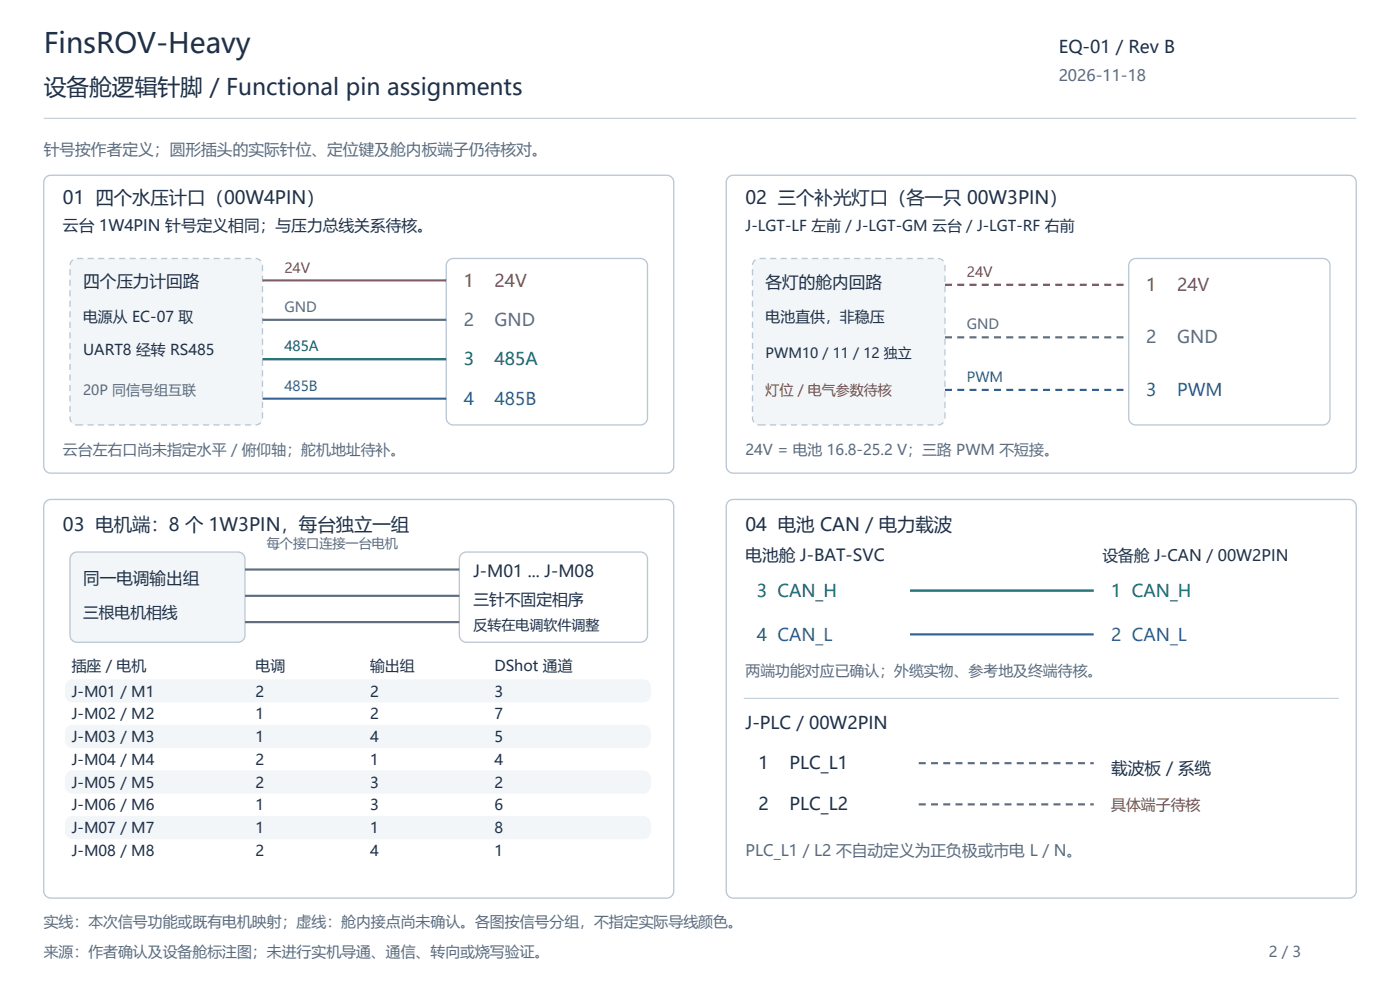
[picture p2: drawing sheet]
<svg xmlns="http://www.w3.org/2000/svg" width="420mm" height="297mm" viewBox="0 0 420 297" stroke-linecap="round" stroke-linejoin="round" font-family="sans-serif">
<path d="M.6 .6l1.5-.6h415.8a2.1 2.1 0 0 1 2.1 2.1v292.8a2.1 2.1 0 0 1-2.1 2.1h-415.8a2.1 2.1 0 0 1-2.1-2.1v-292.8z" fill-rule="evenodd" fill="#fff" stroke="#fff" stroke-width=".39"/>
<path d="M13.1 35.5h393.8" fill="none" stroke="#b9c7d4" stroke-width=".3"/>
<path d="M13.7 53.1l1.5-.6h184.8a2.1 2.1 0 0 1 2.1 2.1v85.1a2.1 2.1 0 0 1-2.1 2.1h-184.8a2.1 2.1 0 0 1-2.1-2.1v-85.1z" fill-rule="evenodd" fill="#fff" stroke="#b9c7d4" stroke-width=".39"/>
<path d="M21.6 78.1l1.5-.6h53.5a2.1 2.1 0 0 1 2.1 2.1v45.7a2.1 2.1 0 0 1-2.1 2.1h-53.5a2.1 2.1 0 0 1-2.1-2.1v-45.7z" fill-rule="evenodd" fill="#f3f6f9" stroke="#b9c7d4" stroke-width=".39" stroke-dasharray="1.8 1.3" stroke-linecap="butt"/>
<path d="M134.5 78.1l1.5-.6h56.1a2.1 2.1 0 0 1 2.1 2.1v45.7a2.1 2.1 0 0 1-2.1 2.1h-56.1a2.1 2.1 0 0 1-2.1-2.1v-45.7z" fill-rule="evenodd" fill="#fff" stroke="#b9c7d4" stroke-width=".39"/>
<path d="M78.7 84h55.2" fill="none" stroke="#ae3941" stroke-width=".66" stroke-linecap="butt"/>
<path d="M78.7 95.8h55.2" fill="none" stroke="#5f6e7c" stroke-width=".66" stroke-linecap="butt"/>
<path d="M78.7 107.7h55.2" fill="none" stroke="#187450" stroke-width=".66" stroke-linecap="butt"/>
<path d="M78.7 119.5h55.2" fill="none" stroke="#2467ad" stroke-width=".66" stroke-linecap="butt"/>
<path d="M218.5 53.1l1.5-.6h184.8a2.1 2.1 0 0 1 2.1 2.1v85.1a2.1 2.1 0 0 1-2.1 2.1h-184.8a2.1 2.1 0 0 1-2.1-2.1v-85.1z" fill-rule="evenodd" fill="#fff" stroke="#b9c7d4" stroke-width=".39"/>
<path d="M226.4 78.1l1.4-.6h53.6a2.1 2.1 0 0 1 2.1 2.1v45.7a2.1 2.1 0 0 1-2.1 2.1h-53.6a2.1 2.1 0 0 1-2.1-2.1v-45.7z" fill-rule="evenodd" fill="#f3f6f9" stroke="#b9c7d4" stroke-width=".39" stroke-dasharray="1.8 1.3" stroke-linecap="butt"/>
<path d="M339.2 78.1l1.5-.6h56.2a2.1 2.1 0 0 1 2.1 2.1v45.7a2.1 2.1 0 0 1-2.1 2.1h-56.2a2.1 2.1 0 0 1-2.1-2.1v-45.7z" fill-rule="evenodd" fill="#fff" stroke="#b9c7d4" stroke-width=".39"/>
<path d="M283.5 85.3h55.1" fill="none" stroke="#ae3941" stroke-width=".66" stroke-dasharray="2.1 1.6" stroke-linecap="butt"/>
<path d="M283.5 101.1h55.1" fill="none" stroke="#5f6e7c" stroke-width=".66" stroke-dasharray="2.1 1.6" stroke-linecap="butt"/>
<path d="M283.5 116.9h55.1" fill="none" stroke="#2467ad" stroke-width=".66" stroke-dasharray="2.1 1.6" stroke-linecap="butt"/>
<path d="M13.7 150.3l1.5-.6h184.8a2.1 2.1 0 0 1 2.1 2.1v115.3a2.1 2.1 0 0 1-2.1 2.1h-184.8a2.1 2.1 0 0 1-2.1-2.1v-115.3z" fill-rule="evenodd" fill="#fff" stroke="#b9c7d4" stroke-width=".39"/>
<path d="M21.6 166.1l1.5-.7h48.3a2.1 2.1 0 0 1 2.1 2.1v22.9a2.1 2.1 0 0 1-2.1 2.1h-48.3a2.1 2.1 0 0 1-2.1-2.1v-22.9z" fill-rule="evenodd" fill="#f3f6f9" stroke="#b9c7d4" stroke-width=".39"/>
<path d="M138.4 166.1l1.5-.7h52.2a2.1 2.1 0 0 1 2.1 2.1v22.9a2.1 2.1 0 0 1-2.1 2.1h-52.2a2.1 2.1 0 0 1-2.1-2.1v-22.9z" fill-rule="evenodd" fill="#fff" stroke="#b9c7d4" stroke-width=".39"/>
<path d="M73.5 170.7h64.3M73.5 178.6h64.3M73.5 186.4h64.3" fill="none" stroke="#5f6e7c" stroke-width=".66" stroke-linecap="butt"/>
<g fill="#f2f6f9" stroke="#f2f6f9" stroke-width=".39">
<path d="M20.3 204.4l1.5-.6h171.1a2.1 2.1 0 0 1 2.1 2.1 4.1 4.1 0 0 1-.6 3.8l-1.5 .6h-171.1a2.1 2.1 0 0 1-2.1-2.1 4.1 4.1 0 0 1 .6-3.8z" fill-rule="evenodd"/>
<path d="M20.3 218l1.5-.6h171.1a2.1 2.1 0 0 1 2.1 2.1 4.1 4.1 0 0 1-.6 3.9l-1.5 .6h-171.1a2.1 2.1 0 0 1-2.1-2.1 4.1 4.1 0 0 1 .6-3.9z" fill-rule="evenodd"/>
<path d="M20.3 231.7l1.5-.6h171.1a2.1 2.1 0 0 1 2.1 2.1 4.1 4.1 0 0 1-.6 3.8l-1.5 .7h-171.1a2.1 2.1 0 0 1-2.1-2.1 4.1 4.1 0 0 1 .6-3.9z" fill-rule="evenodd"/>
<path d="M20.3 245.4l1.5-.7h171.1a2.1 2.1 0 0 1 2.1 2.1 4.1 4.1 0 0 1-.6 3.9l-1.5 .6h-171.1a2.1 2.1 0 0 1-2.1-2.1 4.1 4.1 0 0 1 .6-3.8z" fill-rule="evenodd"/>
</g>
<path d="M218.5 150.3l1.5-.6h184.8a2.1 2.1 0 0 1 2.1 2.1v115.3a2.1 2.1 0 0 1-2.1 2.1h-184.8a2.1 2.1 0 0 1-2.1-2.1v-115.3z" fill-rule="evenodd" fill="#fff" stroke="#b9c7d4" stroke-width=".39"/>
<path d="M273 177h55.1" fill="none" stroke="#187450" stroke-width=".66" stroke-linecap="butt"/>
<path d="M273 190.1h55.1" fill="none" stroke="#2467ad" stroke-width=".66" stroke-linecap="butt"/>
<path d="M223.1 209.3h178.5" fill="none" stroke="#b9c7d4" stroke-width=".3"/>
<path d="M275.6 228.7h52.5M275.6 241.1h52.5" fill="none" stroke="#5f6e7c" stroke-width=".66" stroke-dasharray="2.1 1.6" stroke-linecap="butt"/>
<text font-size="8.4" fill="#203047" x="13.1" y="15.8">FinsROV-Heavy</text>
<text font-size="6.8" fill="#203047" x="13.1" y="28.4">设备舱逻辑针脚 / Functional pin assignments</text>
<g font-size="5.5" fill="#203047">
<text x="18.9" y="61.2">01 四个水压计口（00W4PIN）</text>
<text x="223.6" y="61.2">02 三个补光灯口（各一只 00W3PIN）</text>
<text x="18.9" y="159.1">03 电机端：8 个 1W3PIN，每台独立一组</text>
<text x="223.6" y="159.1">04 电池 CAN / 电力载波</text>
</g>
<g font-size="5.3" fill="#203047">
<text x="317.6" y="15.8">EQ-01 / Rev B</text>
<text x="223.6" y="218.5">J-PLC / 00W2PIN</text>
<text x="227.6" y="230.6">1</text>
<text x="236.9" y="230.6">PLC_L1</text>
<text x="227.6" y="242.9">2</text>
<text x="236.9" y="242.9">PLC_L2</text>
</g>
<g font-size="5.3" fill="#ae3941">
<text x="139.1" y="85.9">1</text>
<text x="148.4" y="85.9">24V</text>
<text x="343.9" y="87.2">1</text>
<text x="353.1" y="87.2">24V</text>
</g>
<g font-size="5.3" fill="#5f6e7c">
<text x="139.1" y="97.7">2</text>
<text x="148.4" y="97.7">GND</text>
<text x="343.9" y="102.9">2</text>
<text x="353.1" y="102.9">GND</text>
</g>
<g font-size="5.3" fill="#187450">
<text x="139.1" y="109.5">3</text>
<text x="148.4" y="109.5">485A</text>
<text x="227.1" y="178.8">3 CAN_H</text>
<text x="333.4" y="178.8">1 CAN_H</text>
</g>
<g font-size="5.3" fill="#2467ad">
<text x="343.9" y="118.7">3</text>
<text x="353.1" y="118.7">PWM</text>
<text x="139.1" y="121.3">4</text>
<text x="148.4" y="121.3">485B</text>
<text x="227.1" y="192">4 CAN_L</text>
<text x="333.4" y="192">2 CAN_L</text>
</g>
<g font-size="5" fill="#203047">
<text x="24.9" y="86.1">四个压力计回路</text>
<text x="229.7" y="86.4">各灯的舱内回路</text>
<text x="142" y="173.1">J-M01 ... J-M08</text>
<text x="223.6" y="168.1">电池舱 J-BAT-SVC</text>
<text x="24.9" y="174.9">同一电调输出组</text>
<text x="333.4" y="231.9">载波板 / 系缆</text>
</g>
<g font-size="4.7" fill="#596b80">
<text x="317.6" y="24.4">2026-11-18</text>
<text x="13.1" y="46.5">针号按作者定义；圆形插头的实际针位、定位键及舱内板端子仍待核对。</text>
<text x="223.6" y="256.6">PLC_L1 / L2 不自动定义为正负极或市电 L / N。</text>
</g>
<g font-size="4.7" fill="#203047">
<text x="18.9" y="69.3">云台 1W4PIN 针号定义相同；与压力总线关系待核。</text>
<text x="330.7" y="168.1">设备舱 J-CAN / 00W2PIN</text>
<text x="24.9" y="185.1">三根电机相线</text>
<text x="142" y="181.5">三针不固定相序</text>
</g>
<g font-size="4.5" fill="#203047">
<text x="223.6" y="69.3">J-LGT-LF 左前 / J-LGT-GM 云台 / J-LGT-RF 右前</text>
<text x="24.9" y="96.6">电源从 EC-07 取</text>
<text x="229.7" y="96.6">电池直供，非稳压</text>
<text x="24.9" y="106.4">UART8 经转 RS485</text>
<text x="21.5" y="201.2">插座 / 电机</text>
<text x="76.6" y="201.2">电调</text>
<text x="111" y="201.2">输出组</text>
<text x="148.3" y="201.2">DShot 通道</text>
<text x="21.5" y="208.8">J-M01 / M1</text>
<text x="76.6" y="208.8">2</text>
<text x="111" y="208.8">2</text>
<text x="148.3" y="208.8">3</text>
<text x="21.5" y="215.6">J-M02 / M2</text>
<text x="76.6" y="215.6">1</text>
<text x="111" y="215.6">2</text>
<text x="148.3" y="215.6">7</text>
<text x="21.5" y="222.4">J-M03 / M3</text>
<text x="76.6" y="222.4">1</text>
<text x="111" y="222.4">4</text>
<text x="148.3" y="222.4">5</text>
<text x="21.5" y="229.2">J-M04 / M4</text>
<text x="76.6" y="229.2">2</text>
<text x="111" y="229.2">1</text>
<text x="148.3" y="229.2">4</text>
<text x="21.5" y="236.1">J-M05 / M5</text>
<text x="76.6" y="236.1">2</text>
<text x="111" y="236.1">3</text>
<text x="148.3" y="236.1">2</text>
<text x="21.5" y="242.9">J-M06 / M6</text>
<text x="76.6" y="242.9">1</text>
<text x="111" y="242.9">3</text>
<text x="148.3" y="242.9">6</text>
<text x="21.5" y="249.7">J-M07 / M7</text>
<text x="76.6" y="249.7">1</text>
<text x="111" y="249.7">1</text>
<text x="148.3" y="249.7">8</text>
<text x="21.5" y="256.6">J-M08 / M8</text>
<text x="76.6" y="256.6">2</text>
<text x="111" y="256.6">4</text>
<text x="148.3" y="256.6">1</text>
</g>
<g font-size="4.5" fill="#596b80">
<text x="18.9" y="136.3">云台左右口尚未指定水平 / 俯仰轴；舵机地址待补。</text>
<text x="223.6" y="136.3">24V = 电池 16.8-25.2 V；三路 PWM 不短接。</text>
<text x="223.6" y="202.5">两端功能对应已确认；外缆实物、参考地及终端待核。</text>
<text x="13.1" y="277.8">实线：本次信号功能或既有电机映射；虚线：舱内接点尚未确认。各图按信号分组，不指定实际导线颜色。</text>
<text x="13.1" y="286.8">来源：作者确认及设备舱标注图；未进行实机导通、通信、转向或烧写验证。</text>
<text x="380.6" y="286.8">2 / 3</text>
</g>
<text font-size="4.5" fill="#94600c" x="333.4" y="242.9">具体端子待核</text>
<g font-size="4.2" fill="#ae3941">
<text x="85.3" y="81.7">24V</text>
<text x="290.1" y="83">24V</text>
</g>
<g font-size="4.2" fill="#5f6e7c">
<text x="85.3" y="93.5">GND</text>
<text x="290.1" y="98.7">GND</text>
</g>
<text font-size="4.2" fill="#187450" x="85.3" y="105.3">485A</text>
<g font-size="4.2" fill="#203047">
<text x="229.7" y="107.4">PWM10 / 11 / 12 独立</text>
<text x="142" y="188.8">反转在电调软件调整</text>
</g>
<text font-size="4.2" fill="#596b80" x="24.9" y="118.4">20P 同信号组互联</text>
<g font-size="4.2" fill="#2467ad">
<text x="85.3" y="117.1">485B</text>
<text x="290.1" y="114.5">PWM</text>
</g>
<text font-size="4.2" fill="#94600c" x="229.7" y="118.4">灯位 / 电气参数待核</text>
<text font-size="3.9" fill="#596b80" x="80.1" y="164.1">每个接口连接一台电机</text>
</svg>
